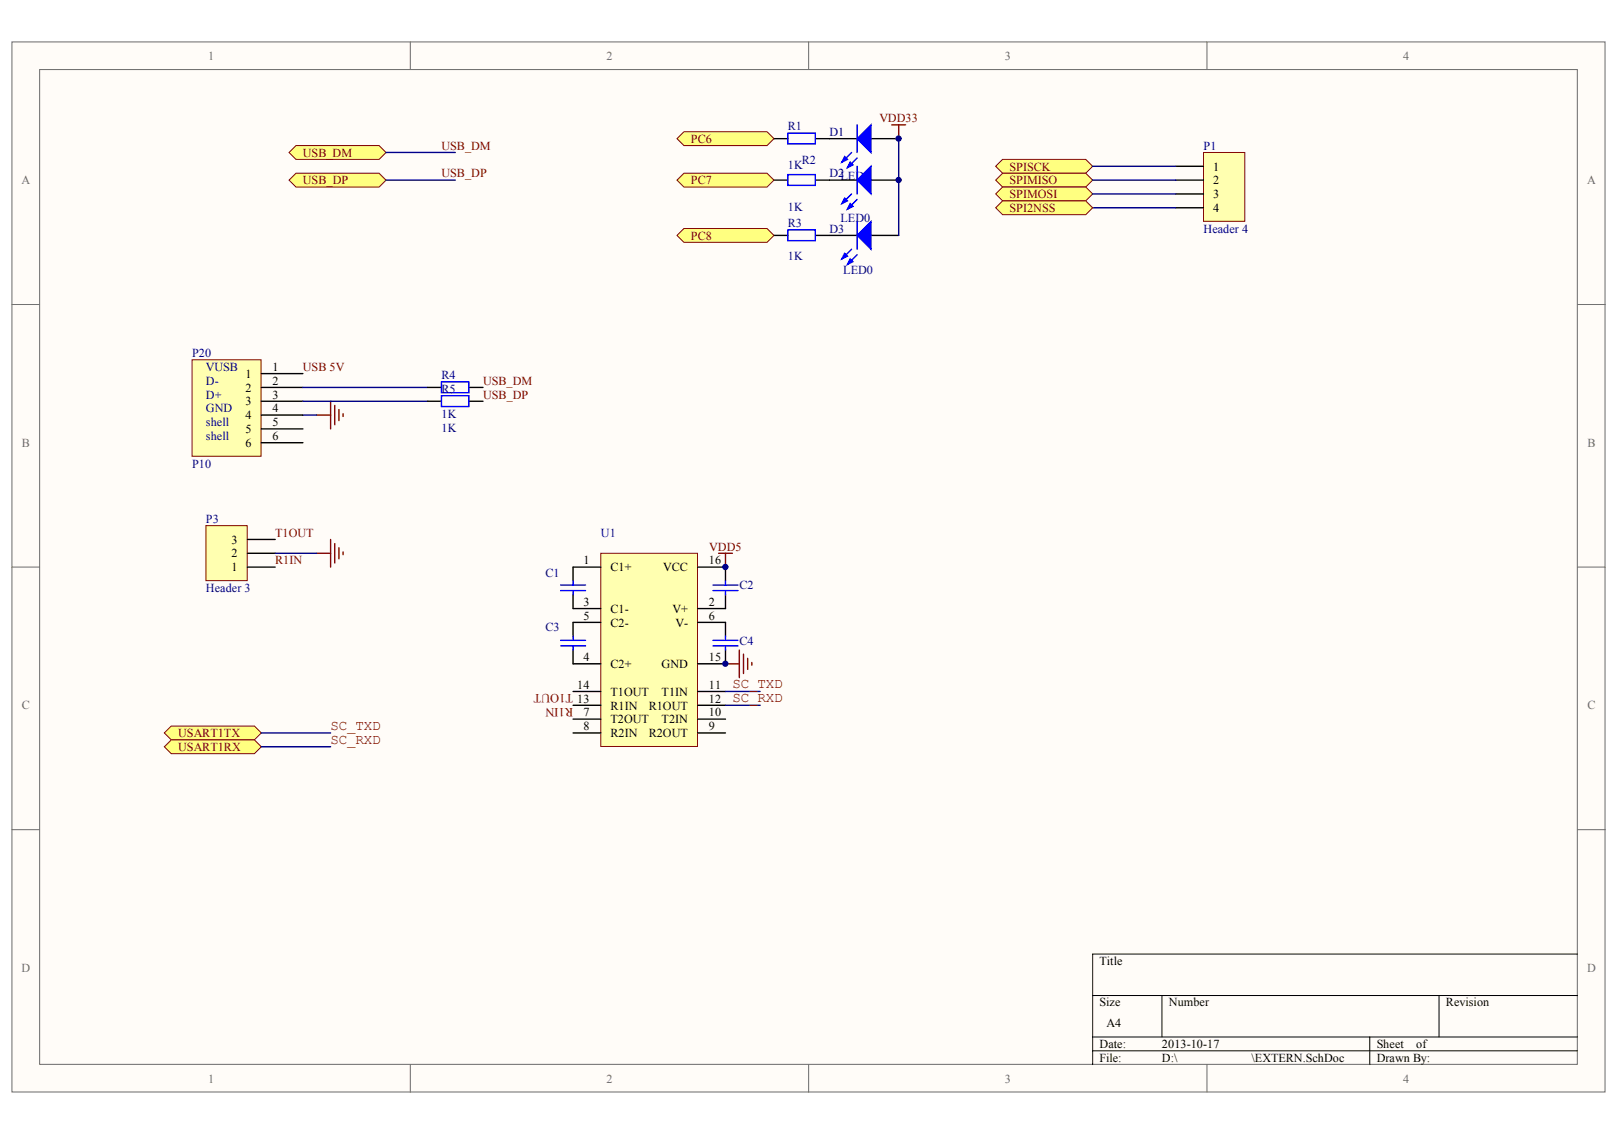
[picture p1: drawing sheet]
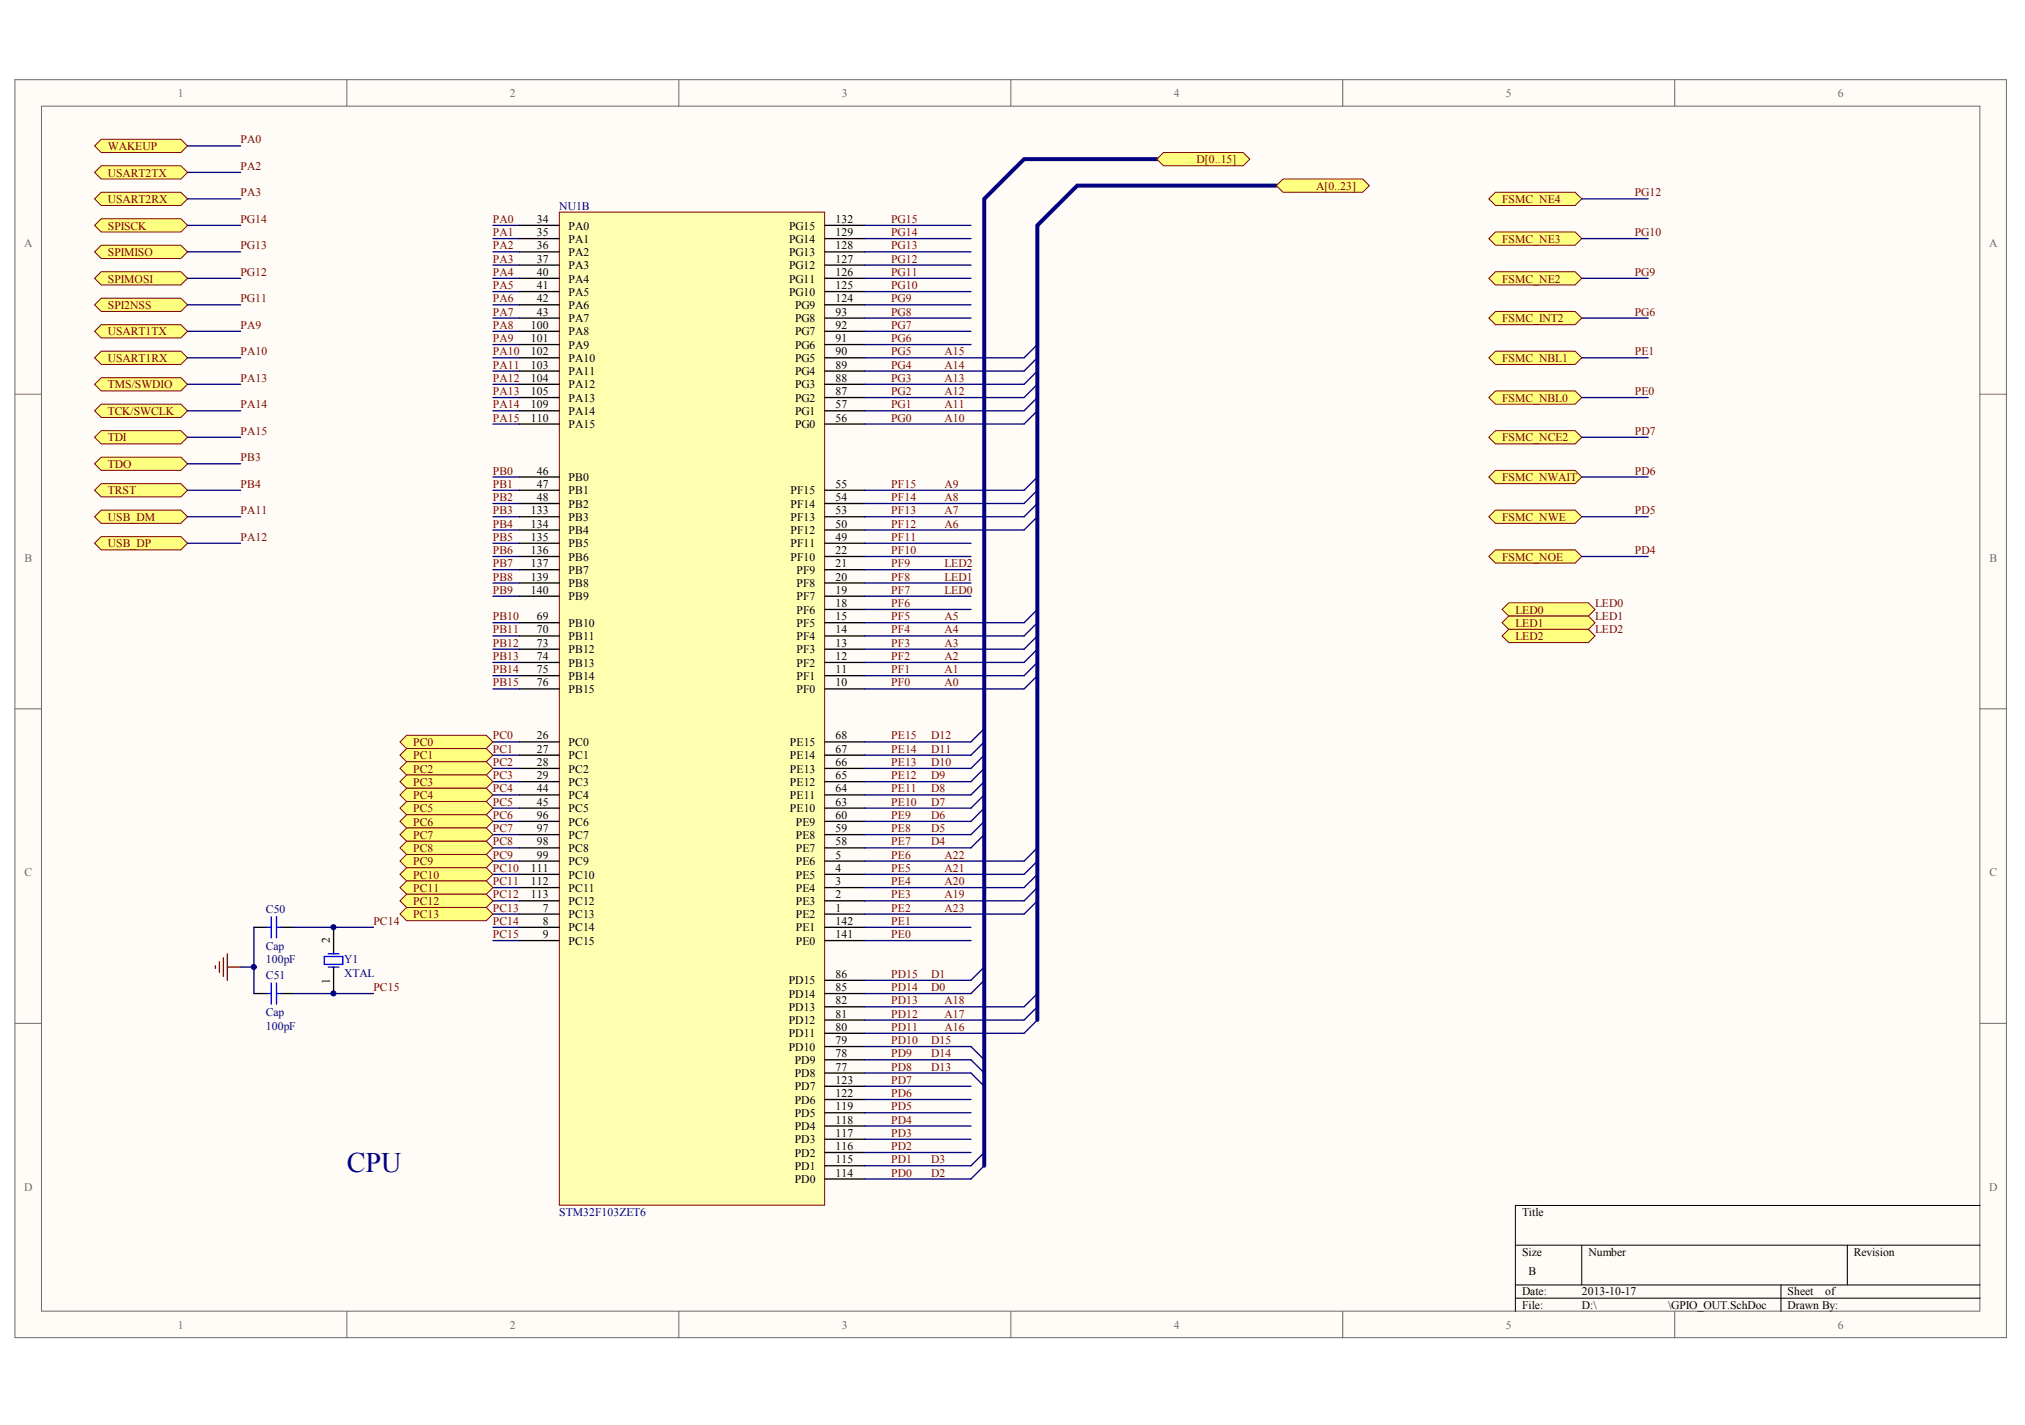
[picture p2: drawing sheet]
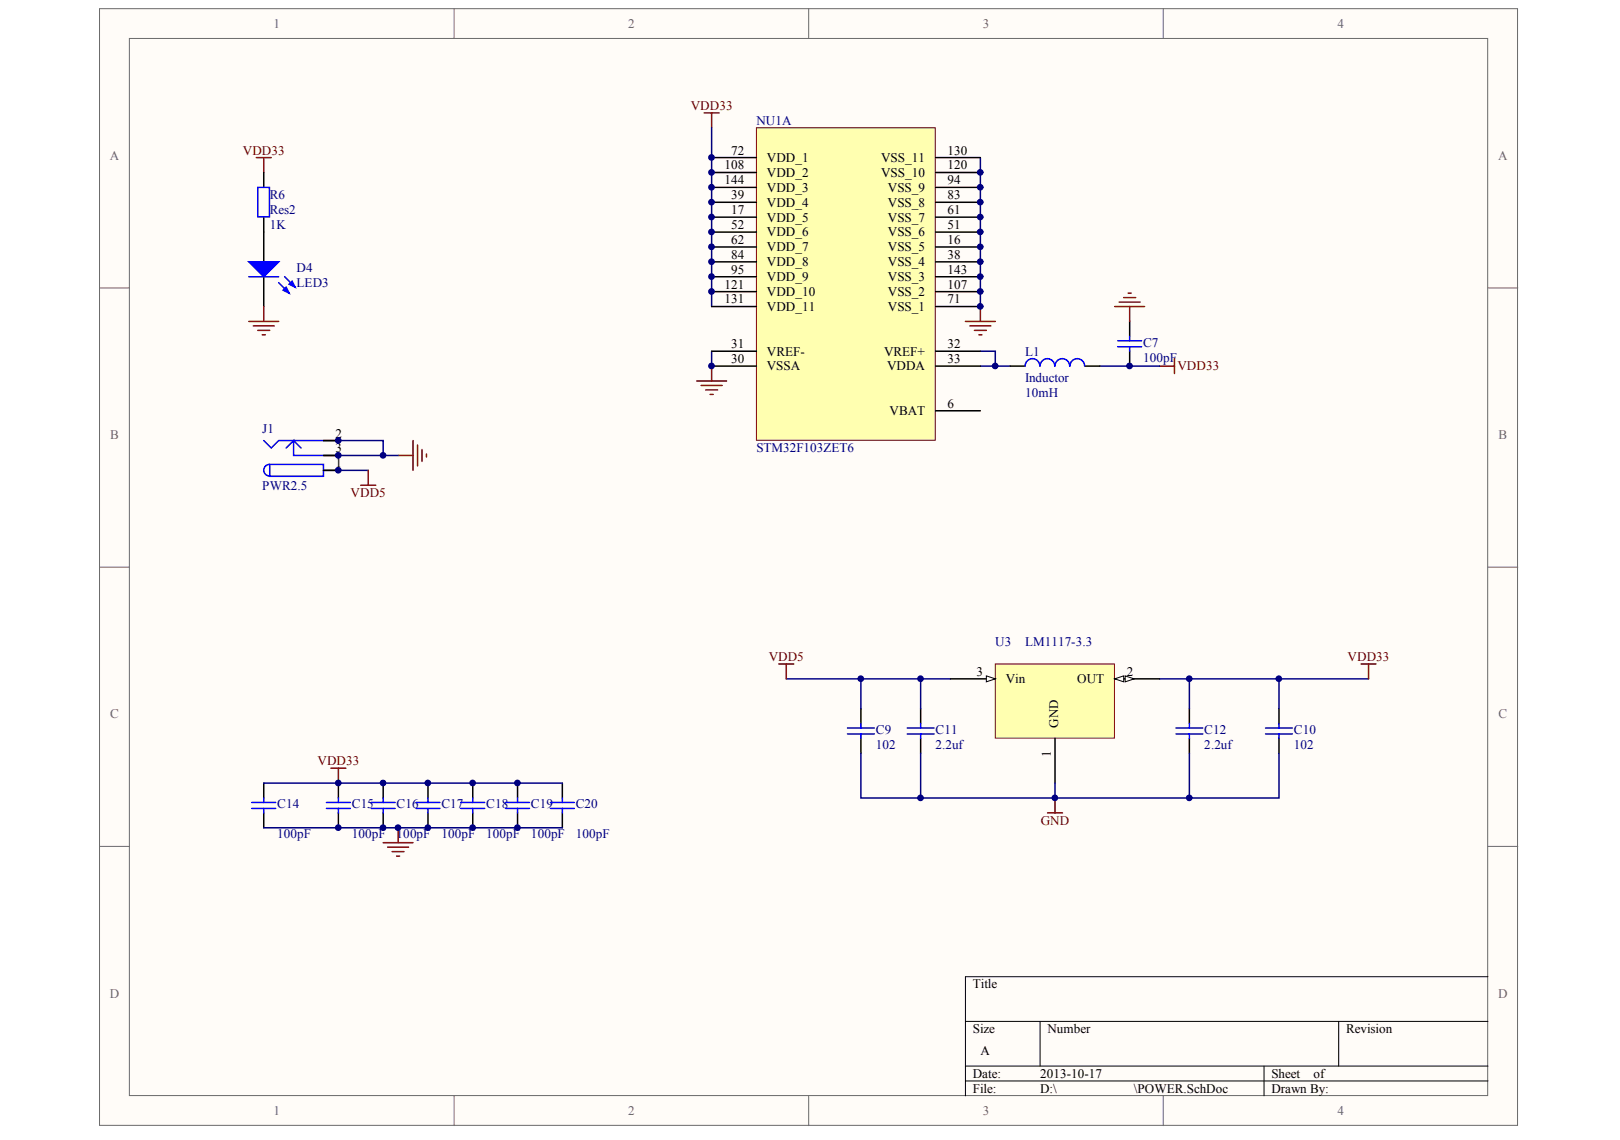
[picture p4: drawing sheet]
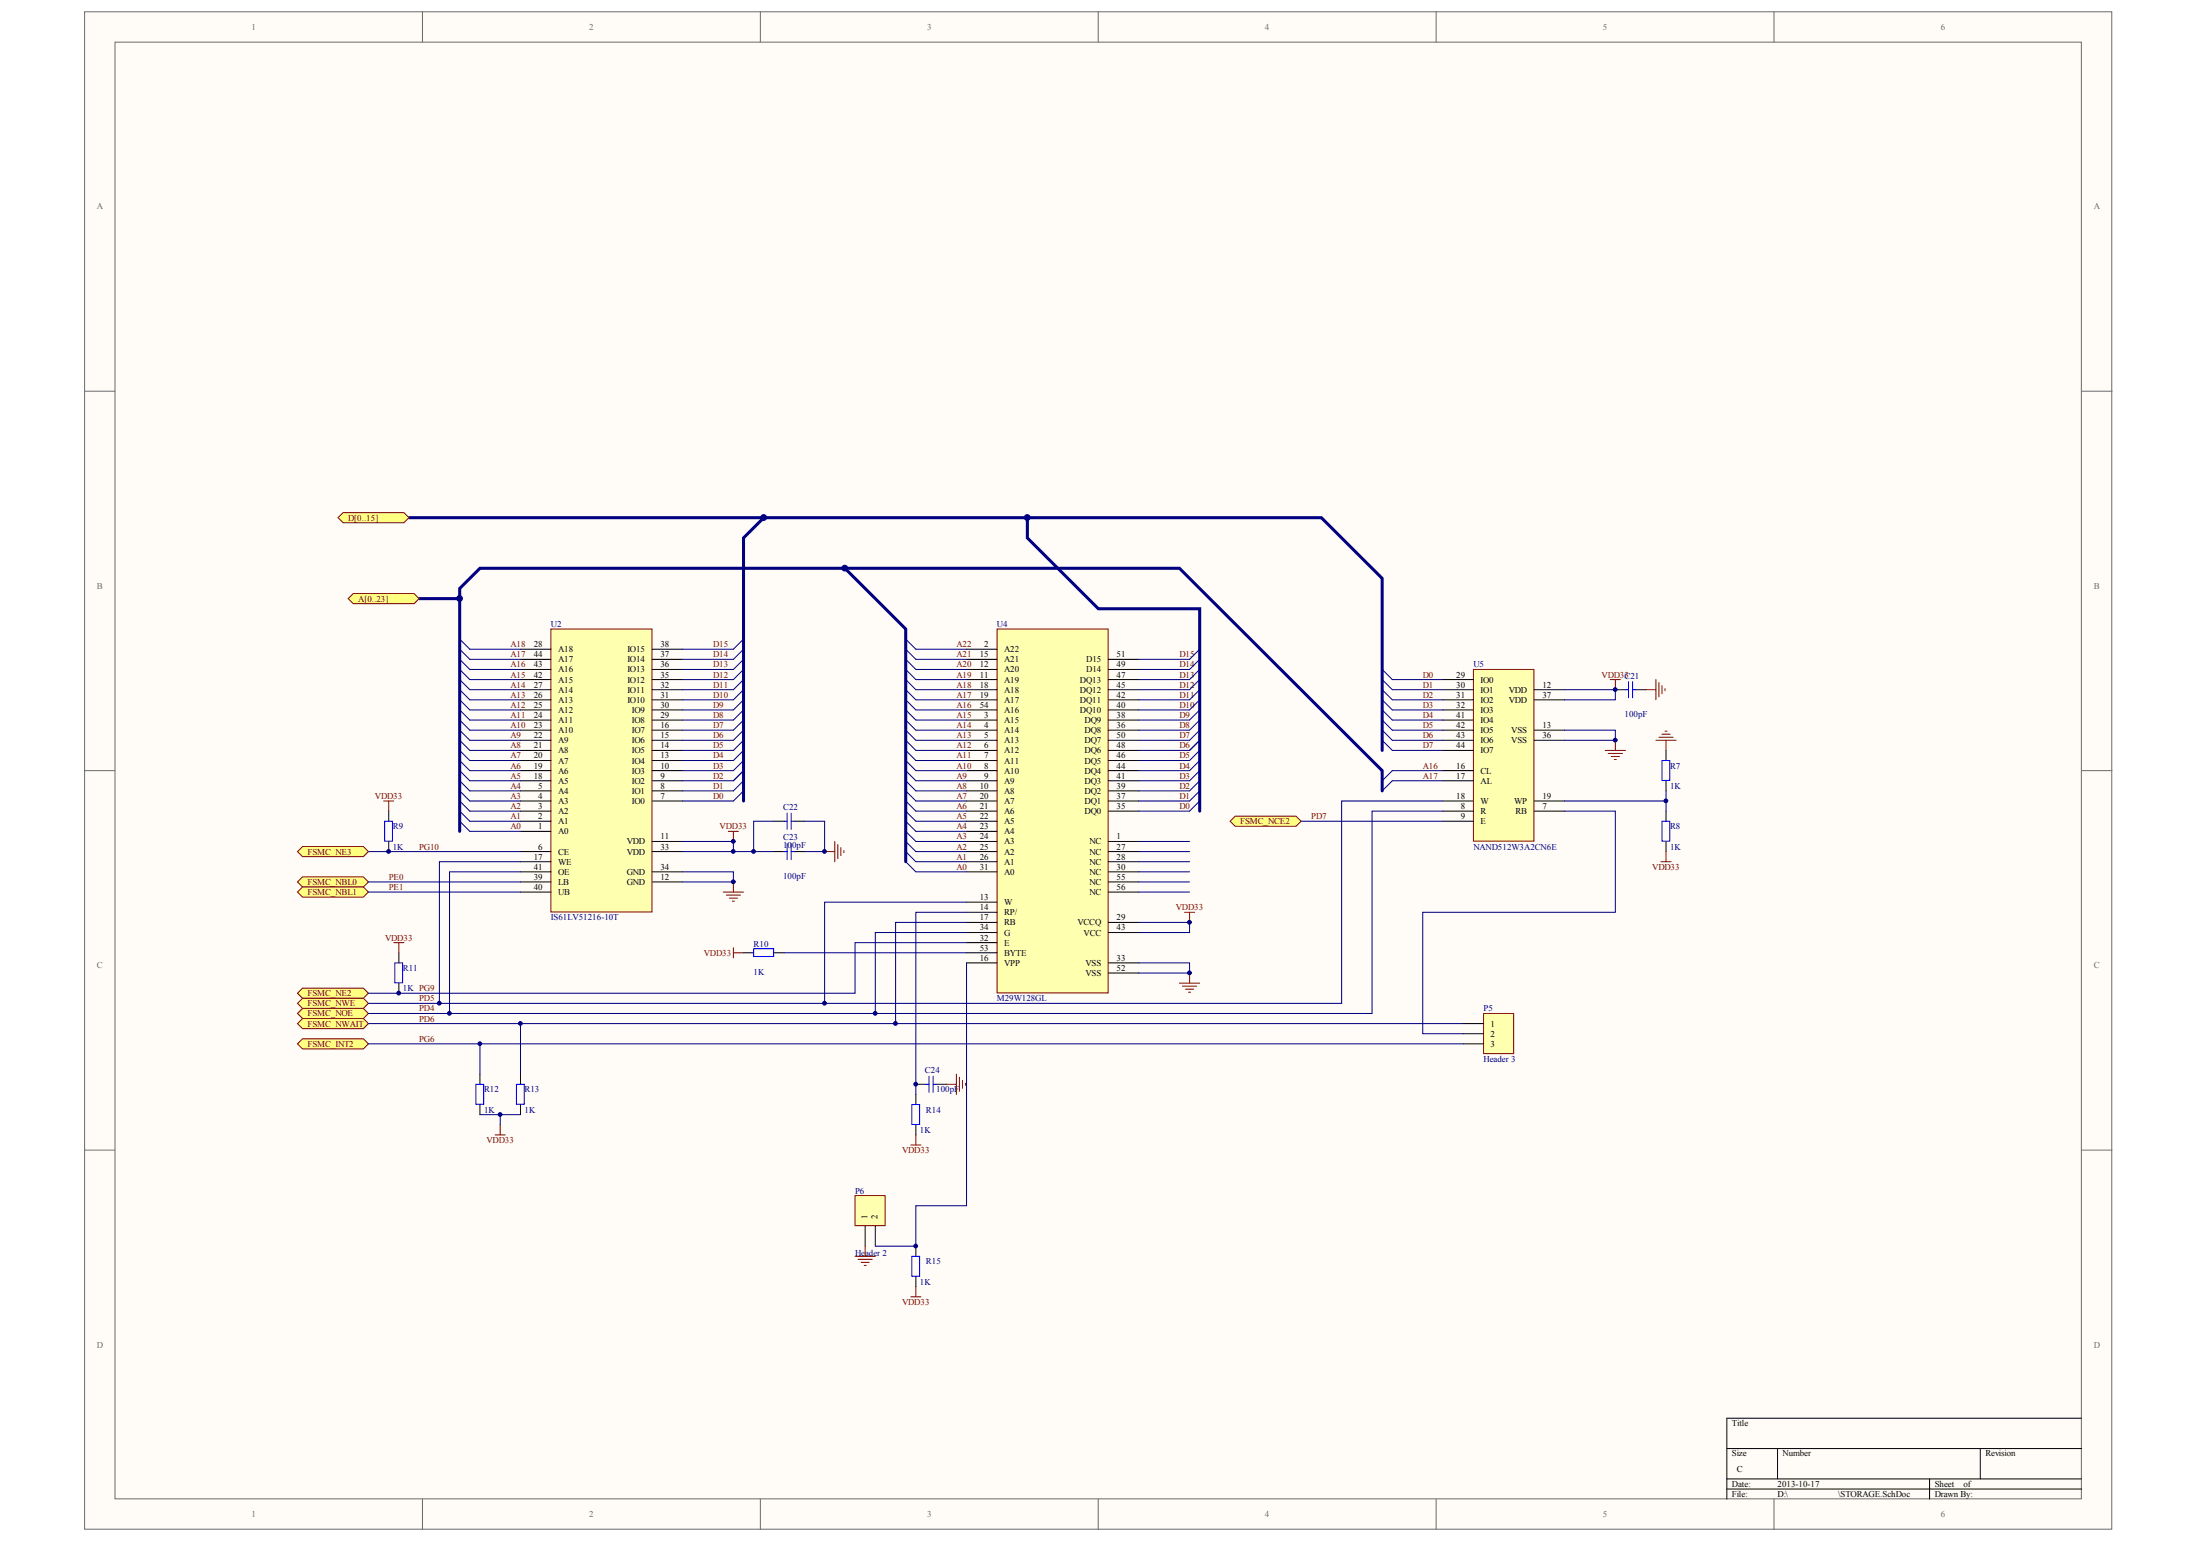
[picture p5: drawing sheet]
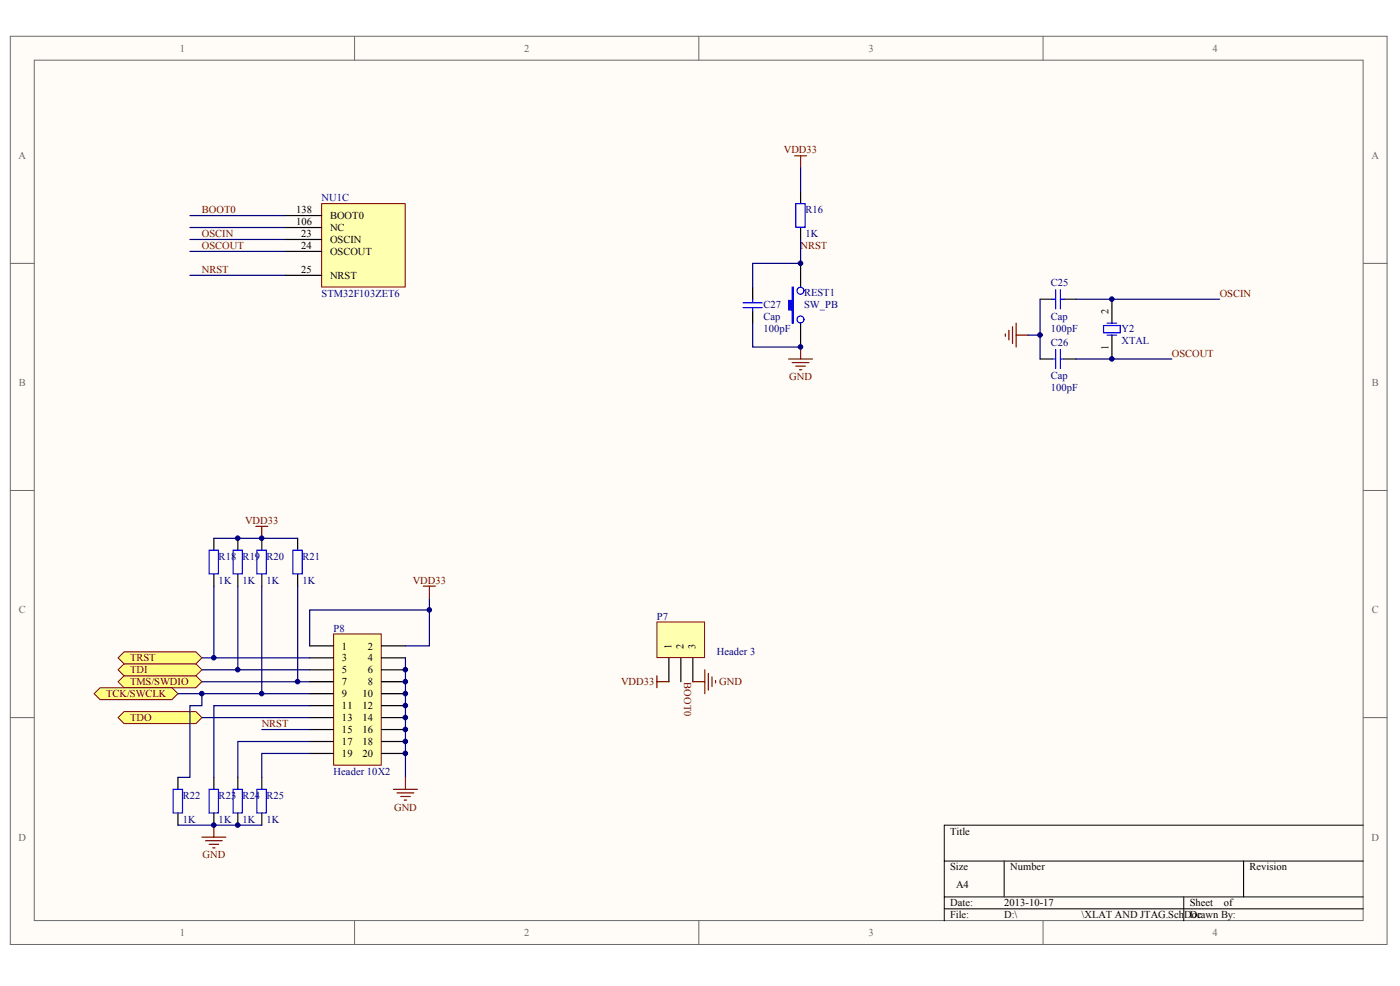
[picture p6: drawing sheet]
# Altium project PCB_Project1.PrjPCB
5 sheets, 71 parts. Net scope: global (net labels, ports and power ports of the same name join across sheets).
Board files: PCB3.PcbDoc, trd5.PcbDoc, PCB2CPY.PcbDoc, PCB2.PcbDoc
Sheets:
  POWER.SchDoc
  GPIO_OUT.SchDoc
  STORAGE.SchDoc
  XLAT AND JTAG.SchDoc
  EXTERN.SchDoc

## Sheet POWER.SchDoc
size A

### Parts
C7  value 100pF  [6-0805]  (hidden comment: Cap)
C9  102  [0805]
C10  102  [0805]
C11  2.2uf  [1210]
C12  2.2uf  [1210]
C14  value 100pF  [6-0805]  (hidden comment: Cap)
C15  value 100pF  [6-0805]  (hidden comment: Cap)
C16  value 100pF  [6-0805]  (hidden comment: Cap)
C17  value 100pF  [6-0805]  (hidden comment: Cap)
C18  value 100pF  [6-0805]  (hidden comment: Cap)
C19  value 100pF  [6-0805]  (hidden comment: Cap)
C20  value 100pF  [6-0805]  (hidden comment: Cap)
D4  LED3  [0805]
J1  PWR2.5  [Power_In]
L1  Inductor  value 10mH  [6-0805]
NU1  STM32F103ZET6  [LQFN144]  (part A of 3)
R6  Res2  value 1K  [0805]
U3  LM1117-3.3  [SOT-223]

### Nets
GND: C7.1 C9.2 C10.2 C11.2 C12.2 C14.1 C15.1 C16.1 C17.1 C18.1 C19.1 C20.1 D4.2(K) J1.2 J1.2B J1.3 J1.3B NU1.16(VSS_5) NU1.30(VSSA) NU1.31(VREF-) NU1.38(VSS_4) NU1.51(VSS_6) NU1.61(VSS_7) NU1.71(VSS_1) NU1.83(VSS_8) NU1.94(VSS_9) NU1.107(VSS_2) NU1.120(VSS_10) NU1.130(VSS_11) NU1.143(VSS_3) U3.1(GND)
VDD5: C9.1 C11.1 J1.1 J1.1B U3.3(Vin)
VDD33: C7.2 C10.1 C12.1 C14.2 C15.2 C16.2 C17.2 C18.2 C19.2 C20.2 L1.2 NU1.17(VDD_5) NU1.39(VDD_4) NU1.52(VDD_6) NU1.62(VDD_7) NU1.72(VDD_1) NU1.84(VDD_8) NU1.95(VDD_9) NU1.108(VDD_2) NU1.121(VDD_10) NU1.131(VDD_11) NU1.144(VDD_3) R6.2 U3.2(OUT)
NetD4_1: D4.1(A) R6.1
NetL1_1: L1.1 NU1.32(VREF+) NU1.33(VDDA)

Not connected (* = marked no-connect by the designer): NU1 6(VBAT)

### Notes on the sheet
- 电源分配
- 电压转换

## Sheet GPIO_OUT.SchDoc
size B

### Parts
C50  Cap  value 100pF  [0805]
C51  Cap  value 100pF  [0805]
NU1  STM32F103ZET6  (part B of 3)
Y1  XTAL  [XTAL-1]

### Ports
A[0..23] (bidir), D[0..15] (bidir), FSMC_INT2 (bidir), FSMC_NBL0 (bidir), FSMC_NBL1 (bidir), FSMC_NCE2 (bidir), FSMC_NE2 (bidir), FSMC_NE3 (bidir), FSMC_NE4 (bidir), FSMC_NOE (bidir), FSMC_NWAIT (bidir), FSMC_NWE (bidir), LED0 (bidir), LED1 (bidir), LED2 (bidir), PC0 (bidir), PC1 (bidir), PC2 (bidir), PC3 (bidir), PC4 (bidir), PC5 (bidir), PC6 (bidir), PC7 (bidir), PC8 (bidir), PC9 (bidir), PC10 (bidir), PC11 (bidir), PC12 (bidir), PC13 (bidir), SPI2NSS (bidir), SPIMISO (bidir), SPIMOSI (bidir), SPISCK (bidir), TCK/SWCLK (bidir), TDI (bidir), TDO (bidir), TMS/SWDIO (bidir), TRST (bidir), USART1RX (bidir), USART1TX (bidir), USART2RX (bidir), USART2TX (bidir), USB_DM (bidir), USB_DP (bidir), WAKEUP (bidir)

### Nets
GND: C50.1 C51.1
A0: NU1.10(PF0)  [also labelled PF0]
A1: NU1.11(PF1)  [also labelled PF1]
A2: NU1.12(PF2)  [also labelled PF2]
A3: NU1.13(PF3)  [also labelled PF3]
A4: NU1.14(PF4)  [also labelled PF4]
A5: NU1.15(PF5)  [also labelled PF5]
A6: NU1.50(PF12)  [also labelled PF12]
A7: NU1.53(PF13)  [also labelled PF13]
A8: NU1.54(PF14)  [also labelled PF14]
A9: NU1.55(PF15)  [also labelled PF15]
A10: NU1.56(PG0)  [also labelled PG0]
A11: NU1.57(PG1)  [also labelled PG1]
A12: NU1.87(PG2)  [also labelled PG2]
A13: NU1.88(PG3)  [also labelled PG3]
A14: NU1.89(PG4)  [also labelled PG4]
A15: NU1.90(PG5)  [also labelled PG5]
A16: NU1.80(PD11)  [also labelled PD11]
A17: NU1.81(PD12)  [also labelled PD12]
A18: NU1.82(PD13)  [also labelled PD13]
A19: NU1.2(PE3)  [also labelled PE3]
A20: NU1.3(PE4)  [also labelled PE4]
A21: NU1.4(PE5)  [also labelled PE5]
A22: NU1.5(PE6)  [also labelled PE6]
A23: NU1.1(PE2)  [also labelled PE2]
D0: NU1.85(PD14)  [also labelled PD14]
D1: NU1.86(PD15)  [also labelled PD15]
D2: NU1.114(PD0)  [also labelled PD0]
D3: NU1.115(PD1)  [also labelled PD1]
D4: NU1.58(PE7)  [also labelled PE7]
D5: NU1.59(PE8)  [also labelled PE8]
D6: NU1.60(PE9)  [also labelled PE9]
D7: NU1.63(PE10)  [also labelled PE10]
D8: NU1.64(PE11)  [also labelled PE11]
D9: NU1.65(PE12)  [also labelled PE12]
D10: NU1.66(PE13)  [also labelled PE13]
D11: NU1.67(PE14)  [also labelled PE14]
D12: NU1.68(PE15)  [also labelled PE15]
D13: NU1.77(PD8)  [also labelled PD8]
D14: NU1.78(PD9)  [also labelled PD9]
D15: NU1.79(PD10)  [also labelled PD10]
LED0: NU1.19(PF7) ; port LED0  [also labelled PF7]
LED1: NU1.20(PF8) ; port LED1  [also labelled PF8]
LED2: NU1.21(PF9) ; port LED2  [also labelled PF9]
PA0: NU1.34(PA0) ; port WAKEUP
PA1: NU1.35(PA1)
PA2: NU1.36(PA2) ; port USART2TX
PA3: NU1.37(PA3) ; port USART2RX
PA4: NU1.40(PA4)
PA5: NU1.41(PA5)
PA6: NU1.42(PA6)
PA7: NU1.43(PA7)
PA8: NU1.100(PA8)
PA9: NU1.101(PA9) ; port USART1TX
PA10: NU1.102(PA10) ; port USART1RX
PA11: NU1.103(PA11) ; port USB_DM
PA12: NU1.104(PA12) ; port USB_DP
PA13: NU1.105(PA13) ; port TMS/SWDIO
PA14: NU1.109(PA14) ; port TCK/SWCLK
PA15: NU1.110(PA15) ; port TDI
PB0: NU1.46(PB0)
PB1: NU1.47(PB1)
PB2: NU1.48(PB2)
PB3: NU1.133(PB3) ; port TDO
PB4: NU1.134(PB4) ; port TRST
PB5: NU1.135(PB5)
PB6: NU1.136(PB6)
PB7: NU1.137(PB7)
PB8: NU1.139(PB8)
PB9: NU1.140(PB9)
PB10: NU1.69(PB10)
PB11: NU1.70(PB11)
PB12: NU1.73(PB12)
PB13: NU1.74(PB13)
PB14: NU1.75(PB14)
PB15: NU1.76(PB15)
PC0: NU1.26(PC0) ; port PC0
PC1: NU1.27(PC1) ; port PC1
PC2: NU1.28(PC2) ; port PC2
PC3: NU1.29(PC3) ; port PC3
PC4: NU1.44(PC4) ; port PC4
PC5: NU1.45(PC5) ; port PC5
PC6: NU1.96(PC6) ; port PC6
PC7: NU1.97(PC7) ; port PC7
PC8: NU1.98(PC8) ; port PC8
PC9: NU1.99(PC9) ; port PC9
PC10: NU1.111(PC10) ; port PC10
PC11: NU1.112(PC11) ; port PC11
PC12: NU1.113(PC12) ; port PC12
PC13: NU1.7(PC13) ; port PC13
PC14: C50.2 NU1.8(PC14) Y1.2(OSC2)
PC15: C51.2 NU1.9(PC15) Y1.1(OSC1)
PD2: NU1.116(PD2)
PD3: NU1.117(PD3)
PD4: NU1.118(PD4) ; port FSMC_NOE
PD5: NU1.119(PD5) ; port FSMC_NWE
PD6: NU1.122(PD6) ; port FSMC_NWAIT
PD7: NU1.123(PD7) ; port FSMC_NCE2
PE0: NU1.141(PE0) ; port FSMC_NBL0
PE1: NU1.142(PE1) ; port FSMC_NBL1
PF6: NU1.18(PF6)
PF10: NU1.22(PF10)
PF11: NU1.49(PF11)
PG6: NU1.91(PG6) ; port FSMC_INT2
PG7: NU1.92(PG7)
PG8: NU1.93(PG8)
PG9: NU1.124(PG9) ; port FSMC_NE2
PG10: NU1.125(PG10) ; port FSMC_NE3
PG11: NU1.126(PG11) ; port SPI2NSS
PG12: NU1.127(PG12) ; port SPIMOSI, port FSMC_NE4
PG13: NU1.128(PG13) ; port SPIMISO
PG14: NU1.129(PG14) ; port SPISCK
PG15: NU1.132(PG15)

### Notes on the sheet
- CPU接口引出

## Sheet STORAGE.SchDoc
size C

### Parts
C21  value 100pF  [0805]  (hidden comment: Cap)
C22  value 100pF  [0805]  (hidden comment: Cap)
C23  value 100pF  [0805]  (hidden comment: Cap)
C24  value 100pF  [0805]  (hidden comment: Cap)
P5  Header 3  [HDR1X3]
P6  Header 2  [HDR1X2]
R7  value 1K  [0805]  (hidden comment: Res2)
R8  value 1K  [0805]  (hidden comment: Res2)
R9  value 1K  [0805]  (hidden comment: Res2)
R10  value 1K  [0805]  (hidden comment: Res2)
R11  value 1K  [0805]  (hidden comment: Res2)
R12  value 1K  [0805]  (hidden comment: Res2)
R13  value 1K  [0805]  (hidden comment: Res2)
R14  value 1K  [0805]  (hidden comment: Res2)
R15  value 1K  [0805]  (hidden comment: Res2)
U2  IS61LV51216-10T  [TSOP44]
U4  M29W128GL  [TSOP56]
U5  NAND512W3A2CN6E  [TSOP48]

### Ports
A[0..23] (bidir), D[0..15] (bidir), FSMC_INT2 (bidir), FSMC_NBL0 (bidir), FSMC_NBL1 (bidir), FSMC_NCE2 (bidir), FSMC_NE2 (bidir), FSMC_NE3 (bidir), FSMC_NOE (bidir), FSMC_NWAIT (bidir), FSMC_NWE (bidir)

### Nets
GND: C21.2 C22.2 C23.2 C24.2 P6.1 R7.2 U2.12(GND) U2.34(GND) U4.33(VSS) U4.52(VSS) U5.13(VSS) U5.36(VSS)
VDD33: C21.1 C22.1 C23.1 R8.1 R9.2 R10.2 R11.2 R12.2 R13.1 R14.1 R15.1 U2.11(VDD) U2.33(VDD) U4.29(VCCQ) U4.43(VCC) U5.12(VDD) U5.37(VDD)
A0: U2.1(A0) U4.31(A0)
A1: U2.2(A1) U4.26(A1)
A2: U2.3(A2) U4.25(A2)
A3: U2.4(A3) U4.24(A3)
A4: U2.5(A4) U4.23(A4)
A5: U2.18(A5) U4.22(A5)
A6: U2.19(A6) U4.21(A6)
A7: U2.20(A7) U4.20(A7)
A8: U2.21(A8) U4.10(A8)
A9: U2.22(A9) U4.9(A9)
A10: U2.23(A10) U4.8(A10)
A11: U2.24(A11) U4.7(A11)
A12: U2.25(A12) U4.6(A12)
A13: U2.26(A13) U4.5(A13)
A14: U2.27(A14) U4.4(A14)
A15: U2.42(A15) U4.3(A15)
A16: U2.43(A16) U4.54(A16) U5.16(CL)
A17: U2.44(A17) U4.19(A17) U5.17(AL)
A18: U2.28(A18) U4.18(A18)
A19: U4.11(A19)
A20: U4.12(A20)
A21: U4.15(A21)
A22: U4.2(A22)
D0: U2.7(IO0) U4.35(DQ0) U5.29(IO0)
D1: U2.8(IO1) U4.37(DQ1) U5.30(IO1)
D2: U2.9(IO2) U4.39(DQ2) U5.31(IO2)
D3: U2.10(IO3) U4.41(DQ3) U5.32(IO3)
D4: U2.13(IO4) U4.44(DQ4) U5.41(IO4)
D5: U2.14(IO5) U4.46(DQ5) U5.42(IO5)
D6: U2.15(IO6) U4.48(DQ6) U5.43(IO6)
D7: U2.16(IO7) U4.50(DQ7) U5.44(IO7)
D8: U2.29(IO8) U4.36(DQ8)
D9: U2.30(IO9) U4.38(DQ9)
D10: U2.31(IO10) U4.40(DQ10)
D11: U2.32(IO11) U4.42(DQ11)
D12: U2.35(IO12) U4.45(DQ12)
D13: U2.36(IO13) U4.47(DQ13)
D14: U2.37(IO14) U4.49(D14)
D15: U2.38(IO15) U4.51(D15)
PD4: U2.41(OE) U4.34(G) U5.8(R) ; port FSMC_NOE
PD5: U2.17(WE) U4.13(W) U5.18(W) ; port FSMC_NWE
PD6: P5.1 R13.2 U4.17(RB) ; port FSMC_NWAIT
PD7: U5.9(E) ; port FSMC_NCE2
PE0: U2.39(LB) ; port FSMC_NBL0
PE1: U2.40(UB) ; port FSMC_NBL1
PG6: P5.3 R12.1 ; port FSMC_INT2
PG9: R11.1 U4.32(E) ; port FSMC_NE2
PG10: R9.1 U2.6(CE) ; port FSMC_NE3
NetC24_1: C24.1 R14.2 U4.14(RP/)
NetP5_2: P5.2 U5.7(RB)
NetP6_2: P6.2 R15.2 U4.16(VPP)
NetR7_1: R7.1 R8.2 U5.19(WP)
NetR10_1: R10.1 U4.53(BYTE)

Not connected (* = marked no-connect by the designer): U4 1(NC) 27(NC) 28(NC) 30(NC) 55(NC) 56(NC)

## Sheet XLAT AND JTAG.SchDoc
size A4

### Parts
C25  Cap  value 100pF  [0805]
C26  Cap  value 100pF  [0805]
C27  Cap  value 100pF  [0805]
NU1  STM32F103ZET6  [LQFN144]  (part C of 3)
P7  Header 3  [HDR1X3]
P8  Header 10X2  [HDR2X10]
R16  value 1K  [0805]  (hidden comment: Res2)
R18  value 1K  [0805]  (hidden comment: Res2)
R19  value 1K  [0805]  (hidden comment: Res2)
R20  value 1K  [0805]  (hidden comment: Res2)
R21  value 1K  [0805]  (hidden comment: Res2)
R22  value 1K  [0805]  (hidden comment: Res2)
R23  value 1K  [0805]  (hidden comment: Res2)
R24  value 1K  [0805]  (hidden comment: Res2)
R25  value 1K  [0805]  (hidden comment: Res2)
REST1  SW_PB  [SWPB]
Y2  XTAL  [XTAL-1]

### Ports
TCK/SWCLK (bidir), TDI (bidir), TDO (bidir), TMS/SWDIO (bidir), TRST (bidir)

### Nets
GND: C25.1 C26.1 C27.1 P7.3 P8.4 P8.6 P8.8 P8.10 P8.12 P8.14 P8.16 P8.18 P8.20 R22.2 R23.2 R24.2 R25.2 REST1.1
VDD33: P7.1 P8.1 P8.2 R16.2 R18.2 R19.2 R20.2 R21.2
BOOT0: NU1.138(BOOT0) P7.2
NRST: C27.2 NU1.25(NRST) P8.15 R16.1 REST1.2
OSCIN: C25.2 NU1.23(OSCIN) Y2.2(OSC2)
OSCOUT: C26.2 NU1.24(OSCOUT) Y2.1(OSC1)
PA13: P8.7 R21.1 ; port TMS/SWDIO
PA14: P8.9 R20.1 R22.1 ; port TCK/SWCLK
PA15: P8.5 R19.1 ; port TDI
PB3: P8.13 ; port TDO
PB4: P8.3 R18.1 ; port TRST
NetP8_11: P8.11 R23.1
NetP8_17: P8.17 R24.1
NetP8_19: P8.19 R25.1

Not connected (* = marked no-connect by the designer): NU1 106(NC)

## Sheet EXTERN.SchDoc
size A4

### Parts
C1  0.1uF  [0805]  (value not drawn)
C2  0.1uF  [0805]  (value not drawn)
C3  0.1uF  [0805]  (value not drawn)
C4  0.1uF  [0805]  (value not drawn)
D1  LED0  [0805]
D2  LED0  [0805]
D3  LED0  [0805]
P1  Header 4  [HDR1X4]
P3  Header 3  [HDR1X3]
P20  P10  [787616]
R1  value 1K  [0805]  (hidden comment: Res2)
R2  value 1K  [0805]  (hidden comment: Res2)
R3  value 1K  [0805]  (hidden comment: Res2)
R4  value 1K  [0805]  (hidden comment: Res2)
R5  value 1K  [0805]  (hidden comment: Res2)
U1  MAX232-2  [SOIC16]  (value not drawn)

### Ports
PC6 (bidir), PC7 (bidir), PC8 (bidir), SPI2NSS (bidir), SPIMISO (bidir), SPIMOSI (bidir), SPISCK (bidir), USART1RX (bidir), USART1TX (bidir), USB_DM (bidir), USB_DP (bidir)

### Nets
GND: C4.2 P3.2 P20.4 U1.15(GND)
VDD5: C2.1 U1.16(VCC)
VDD33: D1.1(A) D2.1(A) D3.1(A)
PC6: R1.1 ; port PC6
PC7: R2.1 ; port PC7
PC8: R3.1 ; port PC8
PG11: P1.4 ; port SPI2NSS
PG12: P1.3 ; port SPIMOSI
PG13: P1.2 ; port SPIMISO
PG14: P1.1 ; port SPISCK
R1IN: P3.1 U1.13(R1IN)
SC_RXD: U1.12(R1OUT) ; port USART1RX  [project net PA10]
SC_TXD: U1.11(T1IN) ; port USART1TX  [project net PA9]
T1OUT: P3.3 U1.14(T1OUT)
USB 5V: P20.1
USB_DM: R4.2 ; port USB_DM  [project net PA11]
USB_DP: R5.2 ; port USB_DP  [project net PA12]
NetC1_1: C1.1 U1.1(C1+)
NetC1_2: C1.2 U1.3(C1-)
NetC2_2: C2.2 U1.2(V+)
NetC3_1: C3.1 U1.5(C2-)
NetC3_2: C3.2 U1.4(C2+)
NetC4_1: C4.1 U1.6(V-)
NetD1_2: D1.2(K) R1.2
NetD2_2: D2.2(K) R2.2
NetD3_2: D3.2(K) R3.2
NetP20_2: P20.2 R4.1
NetP20_3: P20.3 R5.1

Not connected (* = marked no-connect by the designer): P20 5 6; U1 7(T2OUT) 8(R2IN) 9(R2OUT) 10(T2IN)

## Nets that join several sheets
GND: POWER (31 pins), GPIO_OUT (C50.1 C51.1), STORAGE (12 pins), XLAT AND JTAG (18 pins), EXTERN (C4.2 P3.2 P20.4 U1.15)
VDD5: POWER (5 pins), EXTERN (C2.1 U1.16)
VDD33: POWER (24 pins), STORAGE (17 pins), XLAT AND JTAG (8 pins), EXTERN (D1.1 D2.1 D3.1)
A0: GPIO_OUT (NU1.10), STORAGE (U2.1 U4.31)
A1: GPIO_OUT (NU1.11), STORAGE (U2.2 U4.26)
A2: GPIO_OUT (NU1.12), STORAGE (U2.3 U4.25)
A3: GPIO_OUT (NU1.13), STORAGE (U2.4 U4.24)
A4: GPIO_OUT (NU1.14), STORAGE (U2.5 U4.23)
A5: GPIO_OUT (NU1.15), STORAGE (U2.18 U4.22)
A6: GPIO_OUT (NU1.50), STORAGE (U2.19 U4.21)
A7: GPIO_OUT (NU1.53), STORAGE (U2.20 U4.20)
A8: GPIO_OUT (NU1.54), STORAGE (U2.21 U4.10)
A9: GPIO_OUT (NU1.55), STORAGE (U2.22 U4.9)
A10: GPIO_OUT (NU1.56), STORAGE (U2.23 U4.8)
A11: GPIO_OUT (NU1.57), STORAGE (U2.24 U4.7)
A12: GPIO_OUT (NU1.87), STORAGE (U2.25 U4.6)
A13: GPIO_OUT (NU1.88), STORAGE (U2.26 U4.5)
A14: GPIO_OUT (NU1.89), STORAGE (U2.27 U4.4)
A15: GPIO_OUT (NU1.90), STORAGE (U2.42 U4.3)
A16: GPIO_OUT (NU1.80), STORAGE (U2.43 U4.54 U5.16)
A17: GPIO_OUT (NU1.81), STORAGE (U2.44 U4.19 U5.17)
A18: GPIO_OUT (NU1.82), STORAGE (U2.28 U4.18)
A19: GPIO_OUT (NU1.2), STORAGE (U4.11)
A20: GPIO_OUT (NU1.3), STORAGE (U4.12)
A21: GPIO_OUT (NU1.4), STORAGE (U4.15)
A22: GPIO_OUT (NU1.5), STORAGE (U4.2)
D0: GPIO_OUT (NU1.85), STORAGE (U2.7 U4.35 U5.29)
D1: GPIO_OUT (NU1.86), STORAGE (U2.8 U4.37 U5.30)
D2: GPIO_OUT (NU1.114), STORAGE (U2.9 U4.39 U5.31)
D3: GPIO_OUT (NU1.115), STORAGE (U2.10 U4.41 U5.32)
D4: GPIO_OUT (NU1.58), STORAGE (U2.13 U4.44 U5.41)
D5: GPIO_OUT (NU1.59), STORAGE (U2.14 U4.46 U5.42)
D6: GPIO_OUT (NU1.60), STORAGE (U2.15 U4.48 U5.43)
D7: GPIO_OUT (NU1.63), STORAGE (U2.16 U4.50 U5.44)
D8: GPIO_OUT (NU1.64), STORAGE (U2.29 U4.36)
D9: GPIO_OUT (NU1.65), STORAGE (U2.30 U4.38)
D10: GPIO_OUT (NU1.66), STORAGE (U2.31 U4.40)
D11: GPIO_OUT (NU1.67), STORAGE (U2.32 U4.42)
D12: GPIO_OUT (NU1.68), STORAGE (U2.35 U4.45)
D13: GPIO_OUT (NU1.77), STORAGE (U2.36 U4.47)
D14: GPIO_OUT (NU1.78), STORAGE (U2.37 U4.49)
D15: GPIO_OUT (NU1.79), STORAGE (U2.38 U4.51)
PA9: GPIO_OUT (NU1.101), EXTERN (U1.11)
PA10: GPIO_OUT (NU1.102), EXTERN (U1.12)
PA11: GPIO_OUT (NU1.103), EXTERN (R4.2)
PA12: GPIO_OUT (NU1.104), EXTERN (R5.2)
PA13: GPIO_OUT (NU1.105), XLAT AND JTAG (P8.7 R21.1)
PA14: GPIO_OUT (NU1.109), XLAT AND JTAG (P8.9 R20.1 R22.1)
PA15: GPIO_OUT (NU1.110), XLAT AND JTAG (P8.5 R19.1)
PB3: GPIO_OUT (NU1.133), XLAT AND JTAG (P8.13)
PB4: GPIO_OUT (NU1.134), XLAT AND JTAG (P8.3 R18.1)
PC6: GPIO_OUT (NU1.96), EXTERN (R1.1)
PC7: GPIO_OUT (NU1.97), EXTERN (R2.1)
PC8: GPIO_OUT (NU1.98), EXTERN (R3.1)
PD4: GPIO_OUT (NU1.118), STORAGE (U2.41 U4.34 U5.8)
PD5: GPIO_OUT (NU1.119), STORAGE (U2.17 U4.13 U5.18)
PD6: GPIO_OUT (NU1.122), STORAGE (P5.1 R13.2 U4.17)
PD7: GPIO_OUT (NU1.123), STORAGE (U5.9)
PE0: GPIO_OUT (NU1.141), STORAGE (U2.39)
PE1: GPIO_OUT (NU1.142), STORAGE (U2.40)
PG6: GPIO_OUT (NU1.91), STORAGE (P5.3 R12.1)
PG9: GPIO_OUT (NU1.124), STORAGE (R11.1 U4.32)
PG10: GPIO_OUT (NU1.125), STORAGE (R9.1 U2.6)
PG11: GPIO_OUT (NU1.126), EXTERN (P1.4)
PG12: GPIO_OUT (NU1.127), EXTERN (P1.3)
PG13: GPIO_OUT (NU1.128), EXTERN (P1.2)
PG14: GPIO_OUT (NU1.129), EXTERN (P1.1)
